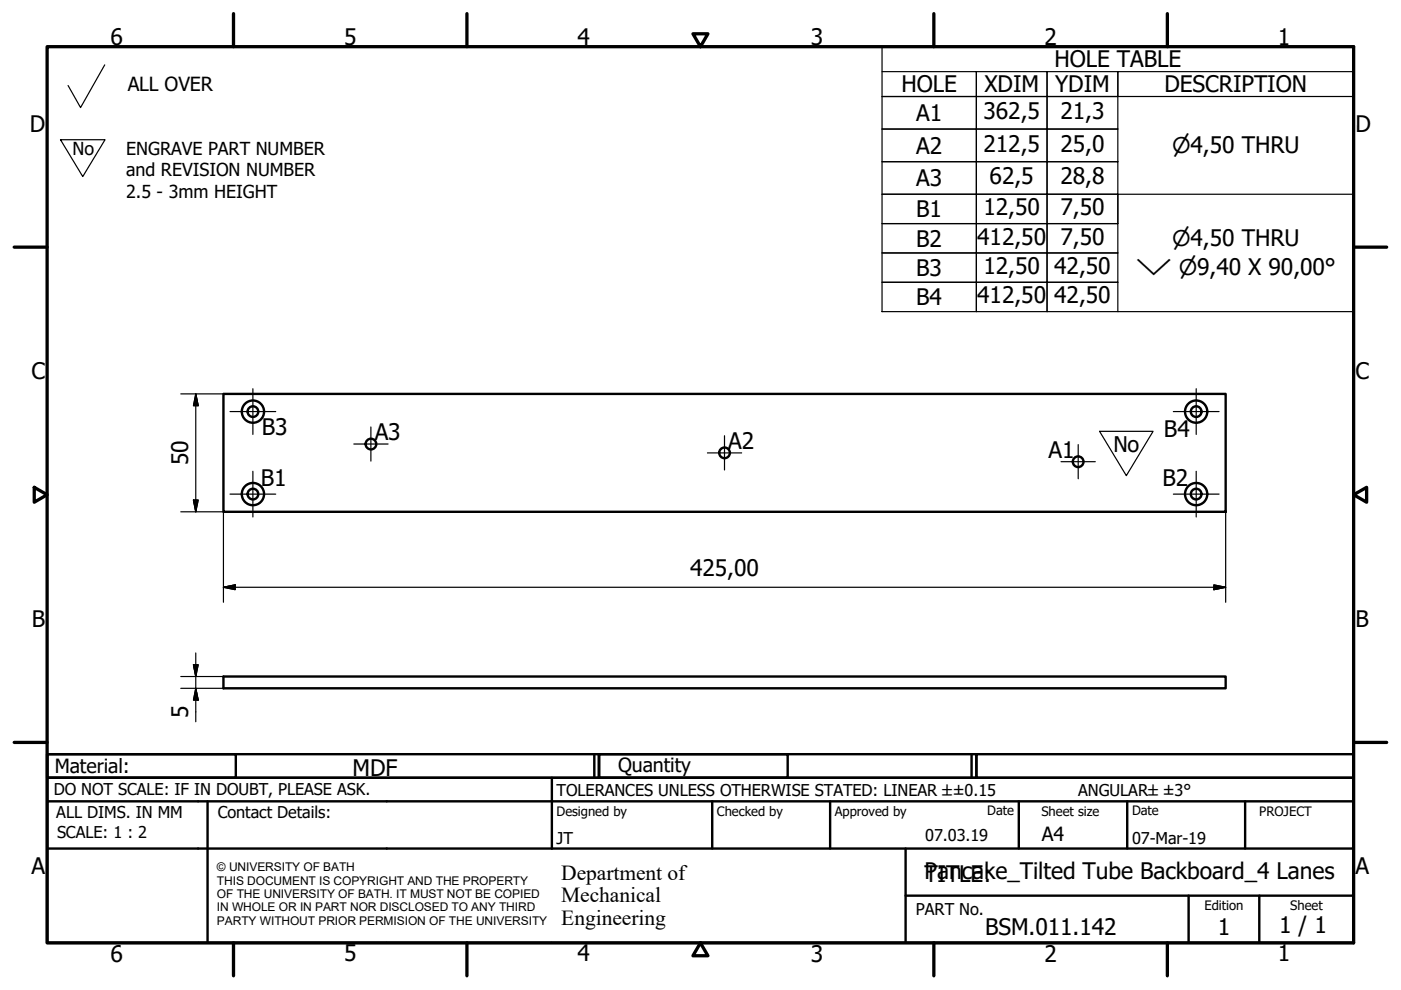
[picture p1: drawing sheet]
<svg xmlns="http://www.w3.org/2000/svg" width="297mm" height="210mm" viewBox="0 0 297 210" stroke-linecap="round" stroke-linejoin="round" font-family="sans-serif">
<!-- layer: Visible (ISO) -->
<g fill="none" stroke="#000" stroke-width=".51">
<path d="M47.4 83.5h212.5v25h-212.5zM47.4 143.4h212.5v2.5h-212.5z"/>
<circle cx="53.6" cy="87.3" r="1.13"/>
<circle cx="53.6" cy="87.3" r="2.36"/>
<circle cx="78.6" cy="94.2" r="1.13"/>
<circle cx="153.6" cy="96" r="1.13"/>
<circle cx="228.6" cy="97.9" r="1.13"/>
<circle cx="253.6" cy="87.3" r="2.36"/>
<circle cx="253.6" cy="87.3" r="1.13"/>
<circle cx="53.6" cy="104.8" r="1.13"/>
<circle cx="53.6" cy="104.8" r="2.36"/>
<circle cx="253.6" cy="104.8" r="2.36"/>
<circle cx="253.6" cy="104.8" r="1.13"/>
</g>
<!-- layer: Border (ISO) -->
<g fill="none" stroke="#000" stroke-width=".7">
<path d="M10 9.9h277v190h-277zM49.5 2.9v7M99 2.9v7M146.9 7.2h3.2l-1.6 2.7zM198 2.9v7M247.5 2.9v7M3 52.4h7M287 52.4h7M7.3 103.3l2.7 1.6-2.7 1.6zM287 104.9l2.8-1.6v3.2zM3 157.4h7M287 157.4h7"/>
<path d="M49.5 199.9v7M99 199.9v7M148.5 199.9l1.6 2.7h-3.2zM198 199.9v7M247.5 199.9v7"/>
</g>
<!-- layer: Title (ISO) -->
<g fill="none" stroke="#000" stroke-width=".51">
<path d="M10 159.9h40v5h-40zM10 159.9h117v5h-117zM126 159.9v5M127 159.9h40v5h-40zM127 159.9h80v5h-80zM206 159.9v5M207 159.9h80v5h-80zM10 169.9v-5h277v5M10 169.9h277v30h-277zM10 179.9h277M44 169.9v30M117 164.9v15"/>
<path d="M151 169.9v10M176 169.9v10M192 179.9v20M216 169.9v10M239 169.9v10M264 169.9v10M192 189.9h95M252 189.9v10M267 189.9v10"/>
</g>
<!-- layer: Symbol (ISO) -->
<g fill="none" stroke="#000" stroke-width=".25">
<path d="M187 15.2h20v5.3h-20h20v6.9h-20h20v6.9h-20h20v6.9h-20h20v6.2h-20h20v6.2h-20h20v6.3h-20h20v6.2v-6.2h15v6.2v-6.2h15v6.2M187 9.9h100v56.2h-100zM207 15.2h15v5.3h-15zM222 15.2h15v5.3h-15zM287 15.2h-50v5.3h50M207 20.5h15v6.9h-15zM207 27.4h15v6.9h-15zM207 34.3h15v6.9h-15zM222 20.5h15v6.9h-15zM222 27.4h15v6.9h-15zM222 34.3h15v6.9h-15zM207 41.2h15v6.2h-15z"/>
<path d="M207 47.4h15v6.2h-15zM207 53.6h15v6.3h-15zM222 41.2h15v6.2h-15zM222 47.4h15v6.2h-15zM222 53.6h15v6.3h-15zM237 47.4v-6.2h50v6.2"/>
</g>
<!-- layer: Sketch Geometry (ISO) -->
<path d="M22.2 13.8l-5.1 9-2.7-4.7M12.8 29.6h9.5l-4.8 7.8zM233.1 91.5h11.4l-5.7 9.4z" fill="none" stroke="#000" stroke-width=".25"/>
<path d="M238.8 110.3h.1" fill="none" stroke="#fff" stroke-width=".21"/>
<!-- layer: Center Mark (ISO) -->
<g fill="none" stroke="#000" stroke-width=".25">
<path d="M48.8 87.3h9.7M53.6 82.4v9.7M53.6 99.9v9.7M75 94.1h7.3M78.6 90.5v7.3M150 96h7.2M153.6 92.4v7.2M225 97.9h7.2M228.6 94.3v7.2M248.8 87.3h9.7M253.6 99.9v9.7M253.6 82.4v9.7"/>
<path d="M48.8 104.8h9.7M248.8 104.8h9.7"/>
</g>
<!-- layer: Dimension (ISO) -->
<g fill="none" stroke="#000" stroke-width=".25">
<path d="M38.3 83.5h9.1M41.5 83.5l.5 2.5h-1zM41.5 83.5v25M38.3 108.5h9.1v19.2M41 106h1l-.5 2.5zM259.9 108.5v19.2M41.5 138.4v14.6M47.4 124.5l2.5-.5v1zM47.4 124.5h212.5M257.4 124l2.5 .5-2.5 .5zM38.3 145.9h9.1M38.3 143.4h9.1"/>
<path d="M41 140.9h1l-.5 2.5zM41.5 145.9l.5 2.5h-1z"/>
</g>
<path d="M41.5 83.5l.5 2.5zM41.5 83.5l.5 2.5h-1zM41 106l.5 2.5zM41 106h1l-.5 2.5zM47.4 124.5l2.5-.5zM47.4 124.5l2.5-.5v1zM257.4 125l2.5-.5zM257.4 124l2.5 .5-2.5 .5zM41 140.9l.5 2.5zM41 140.9h1l-.5 2.5zM41.5 145.9l.5 2.5zM41.5 145.9l.5 2.5h-1z" fill="#000" stroke="#000" stroke-width=".25"/>
<g font-size="4.8">
<text x="23.4" y="9.5">6</text>
<text x="72.9" y="9.5">5</text>
<text x="122.4" y="9.5">4</text>
<text x="171.9" y="9.5">3</text>
<text x="221.4" y="9.5">2</text>
<text x="270.9" y="9.5">1</text>
<text x="223.6" y="14.3">HOLE TABLE</text>
<text x="191.1" y="19.6">HOLE</text>
<text x="208.7" y="19.6">XDIM</text>
<text x="223.7" y="19.6">YDIM</text>
<text x="246.9" y="19.6">DESCRIPTION</text>
<text x="6.3" y="27.9">D</text>
<text x="194.2" y="25.7">A1</text>
<text x="208.5" y="25.3">362,5</text>
<text x="224.8" y="25.3">21,3</text>
<text x="287.4" y="27.9">D</text>
<text x="194.2" y="32.6">A2</text>
<text x="208.5" y="32.2">212,5</text>
<text x="224.8" y="32.2">25,0</text>
<text x="194.2" y="39.5">A3</text>
<text x="209.8" y="39.1">62,5</text>
<text x="224.8" y="39.1">28,8</text>
<text x="194.3" y="46.1">B1</text>
<text x="208.5" y="45.6">12,50</text>
<text x="224.8" y="45.6">7,50</text>
<text x="194.3" y="52.3">B2</text>
<text x="207.2" y="51.9">412,50</text>
<text x="224.8" y="51.9">7,50</text>
<text x="194.3" y="58.5">B3</text>
<text x="208.5" y="58.1">12,50</text>
<text x="223.5" y="58.1">42,50</text>
<text x="194.3" y="64.7">B4</text>
<text x="207.2" y="64.3">412,50</text>
<text x="223.5" y="64.3">42,50</text>
<text x="6.7" y="80.4">C</text>
<text x="287.4" y="80.4">C</text>
<text x="55.5" y="92.2">B3</text>
<text x="79.4" y="93.3">A3</text>
<text x="154.4" y="95.2">A2</text>
<text x="246.8" y="92.7">B4</text>
<text x="39.9" y="98.7" transform="rotate(-90 39.9 98.7)">50</text>
<text x="222.3" y="97.1">A1</text>
<text x="55.3" y="103.1">B1</text>
<text x="246.5" y="103.1">B2</text>
<text x="146.3" y="122.1">425,00</text>
<text x="6.8" y="132.9">B</text>
<text x="287.4" y="132.9">B</text>
<text x="39.9" y="152.3" transform="rotate(-90 39.9 152.3)">5</text>
<text x="74.8" y="164.4">MDF</text>
<text x="6.7" y="185.4">A</text>
<text x="287.4" y="185.4">A</text>
<text x="196" y="187">TITLE:</text>
<text x="196" y="186.4">Pancake_Tilted Tube Backboard_4 Lanes</text>
<text x="271.2" y="197.9">1 / 1</text>
<text x="23.4" y="203.9">6</text>
<text x="72.9" y="203.8">5</text>
<text x="122.4" y="203.8">4</text>
<text x="171.9" y="203.9">3</text>
<text x="208.9" y="198.2">BSM.011.142</text>
<text x="221.4" y="203.9">2</text>
<text x="258.2" y="198.2">1</text>
<text x="270.9" y="203.8">1</text>
</g>
<g font-size="4.6">
<text x="248.5" y="32.5">⌀4,50 THRU</text>
<text x="248.5" y="52.3">⌀4,50 THRU</text>
<text x="240.8" y="58.4">⌵ ⌀9,40 X 90,00°</text>
<text x="236.1" y="95.9">No</text>
<text x="119" y="186.5">Department of</text>
<text x="119" y="191.3">Mechanical</text>
<text x="119" y="196">Engineering</text>
</g>
<g font-size="4.1">
<text x="27.1" y="19.2">ALL OVER</text>
<text x="11.6" y="163.9">Material:</text>
<text x="131" y="163.7">Quantity</text>
<text x="220.9" y="178.4">A4</text>
</g>
<g font-size="3.8">
<text x="15.4" y="32.9">No</text>
<text x="26.8" y="32.9">ENGRAVE PART NUMBER</text>
<text x="26.8" y="37.4">and REVISION NUMBER</text>
<text x="26.8" y="41.9">2.5 - 3mm HEIGHT</text>
</g>
<g font-size="3.5">
<text x="11.4" y="168.5">DO NOT SCALE: IF IN DOUBT, PLEASE ASK.</text>
<text x="11.9" y="173.5">ALL DIMS. IN MM</text>
<text x="46.2" y="173.5">Contact Details:</text>
<text x="118" y="168.8">TOLERANCES UNLESS OTHERWISE STATED: LINEAR ±±0.15</text>
<text x="228.6" y="168.8">ANGULAR±±3°</text>
<text x="12.1" y="177.6">SCALE: 1 : 2</text>
<text x="118" y="178.9">JT</text>
<text x="196.2" y="178.3">07.03.19</text>
<text x="240" y="178.9">07-Mar-19</text>
<text x="194.2" y="194.1">PART No.</text>
</g>
<g font-size="2.8">
<text x="118" y="173">Designed by</text>
<text x="152" y="173">Checked by</text>
<text x="177" y="173">Approved by</text>
<text x="209.3" y="172.9">Date</text>
<text x="220.8" y="173">Sheet size</text>
<text x="240" y="172.9">Date</text>
<text x="267" y="172.9">PROJECT</text>
<text x="255.4" y="193">Edition</text>
<text x="273.6" y="193">Sheet</text>
</g>
<g font-size="2.5">
<text x="46" y="184.7">© UNIVERSITY OF BATH</text>
<text x="46" y="187.6">THIS DOCUMENT IS COPYRIGHT AND THE PROPERTY</text>
<text x="46" y="190.4">OF THE UNIVERSITY OF BATH. IT MUST NOT BE COPIED</text>
<text x="46" y="193.2">IN WHOLE OR IN PART NOR DISCLOSED TO ANY THIRD</text>
<text x="46" y="196.1">PARTY WITHOUT PRIOR PERMISION OF THE UNIVERSITY</text>
</g>
</svg>
